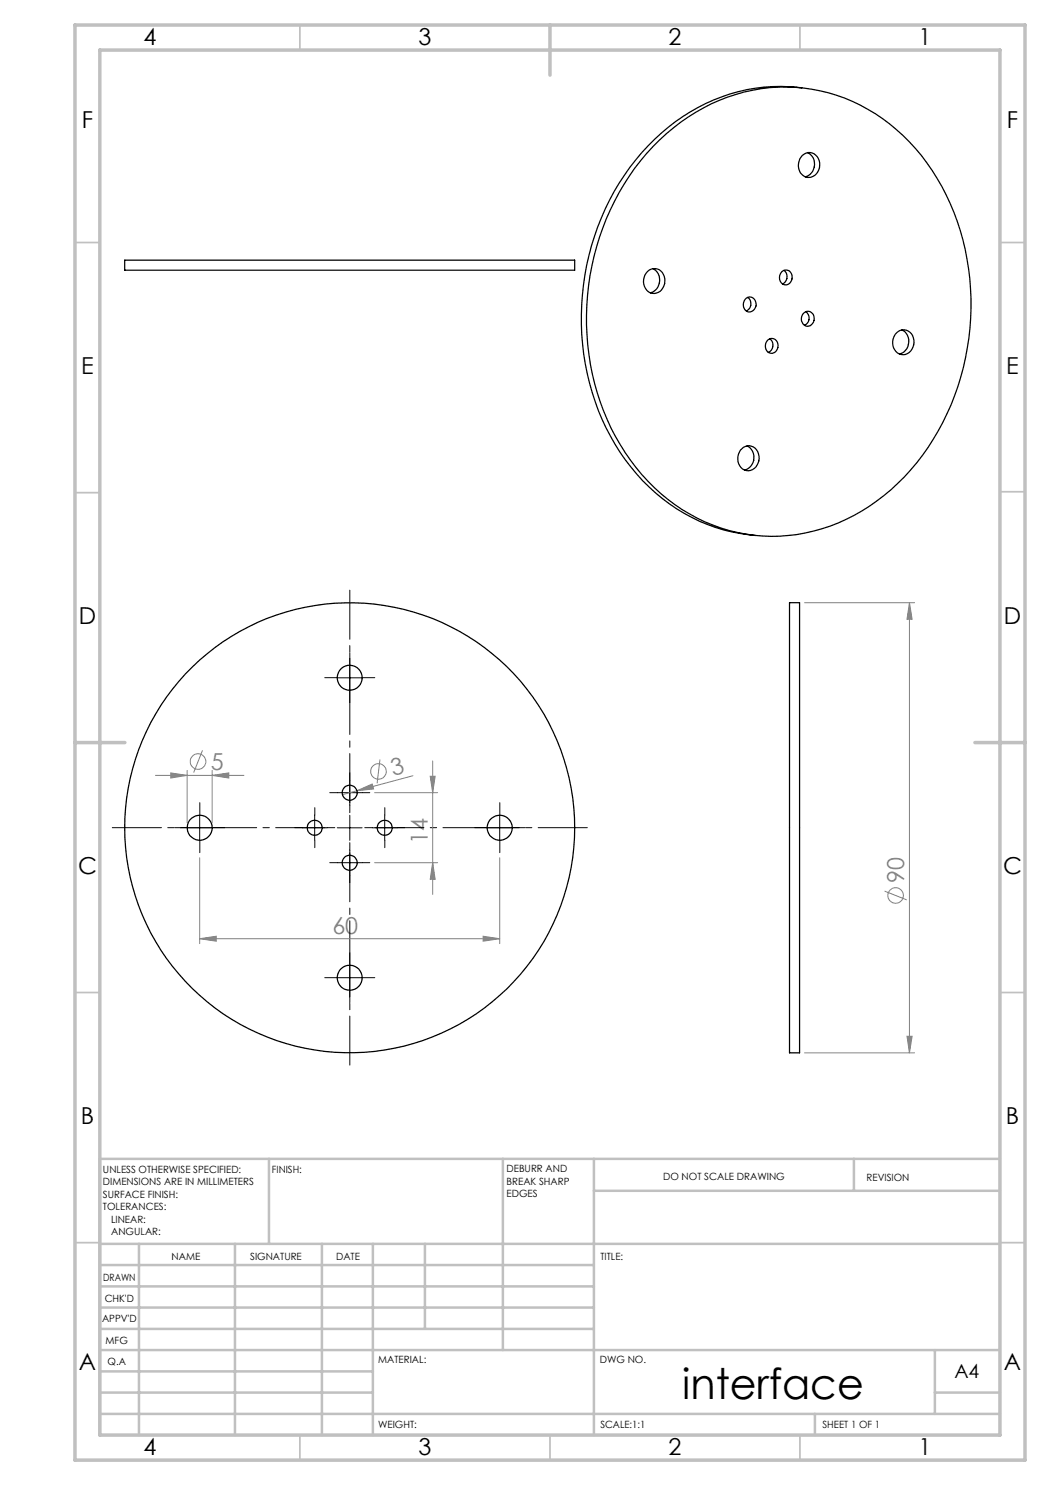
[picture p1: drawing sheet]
<svg xmlns="http://www.w3.org/2000/svg" width="210mm" height="297mm" viewBox="0 0 210 297" stroke-linecap="round" stroke-linejoin="round" font-family="sans-serif">
<g fill="none" stroke="#808080" stroke-width=".2">
<path d="M160.9 120.5h22M181.9 120.5l.5 3.4h-1zM181.9 120.5v90.1M31.1 155.1h17.7M34.1 154.6l3.3 .5-3.3 .5zM37.4 154.1v10.5M40.5 150.1l-1.8 4.4M42.4 155.1l3.4-.5v1zM42.4 154.1v10.5M71.4 158.1l3-1.3 .3 1zM74.9 158.5h12.6M76 151.9l-.6 4.8"/>
<path d="M82.6 155.1l-14.1 3.8M86 155.3h1l-.5 3.2zM86.5 152.2v26.7M39.9 171.6v17.1M74.9 172.5h12.6M86.5 172.5l.5 3.4h-1zM99.9 171.6v17.1M176.9 178.2l4.5 1.8M39.9 187.7l3.4-.4v.9zM39.9 187.7h60M96.6 187.3l3.3 .4-3.3 .5zM160.9 210.6h22"/>
<path d="M181.4 207.3h1l-.5 3.3z"/>
<circle cx="39.6" cy="152.3" r="1.56"/>
<circle cx="75.7" cy="154.3" r="1.55"/>
<circle cx="179.1" cy="179.1" r="1.55"/>
</g>
<path d="M65 165.5h-42.5M70 160.5v-42.5M70 170.5v42.5M75 165.5h42.5" fill="none" stroke="#000" stroke-width=".2" stroke-dasharray="15.2 1.3 1.3 1.3" stroke-dashoffset="5.4"/>
<g fill="none" stroke="#000" stroke-width=".2" stroke-dasharray="15.2 1.3 1.3 1.3">
<path d="M67.5 135.5h-2.5M70 133v-2.5M70 138v2.5M72.5 135.5h2.5M67.5 158.5h-1.5M70 156v-1.5M72.5 158.5h1.5M37.5 165.5h-2.5M40 163v-2.5M40 168v2.5M42.5 165.5h2.5M60.5 165.5h-1.5"/>
<path d="M63 163v-1.5M63 168v1.5M65.5 165.5h1.5M67.5 172.5h-1.5M70 161v1.5M70 170v-1.5M70 175v1.5M72.5 172.5h1.5M74.5 165.5h-1.5M77 163v-1.5M77 168v1.5M79.5 165.5h1.5"/>
<path d="M97.5 165.5h-2.5M100 163v-2.5M100 168v2.5M102.5 165.5h2.5M67.5 195.5h-2.5M70 193v-2.5M70 198v2.5M72.5 195.5h2.5"/>
</g>
<g fill="none" stroke="#000" stroke-width=".2">
<path d="M67.5 135.6h4.9M70 133.1v4.9M67.5 158.5h4.9M70 156.1v4.9M37.4 165.6h5M39.9 163.1v5M60.4 165.6h5M62.9 163.1v5M67.5 165.6h4.9M67.5 172.5h4.9M70 163.1v5M70 170v5"/>
<path d="M74.4 165.6h5M76.9 163.1v5M97.4 165.6h5M99.9 163.1v5M67.5 195.5h4.9M70 193v5"/>
</g>
<g fill="none" stroke="#c0c0c0" stroke-width=".35">
<path d="M60 5v5M160 5v5M15 48.5h5M200 48.5h5M15 98.5h5M200 98.4h5M15 198.5h5M200 198.5h5M15 248.5h5M200 248.5h5M60 287v5M110 287v5"/>
<path d="M160 287v5"/>
</g>
<g fill="none" stroke="#c0c0c0" stroke-width=".5">
<path d="M53.8 231.8v17M100.6 231.8v38.2M118.8 231.8v55.2M118.8 238.2h81.2M170.8 231.8v6.4M200 231.8h-180v55.2M20 248.8h180M20 257.3h98.8M20 253h98.8M27.8 248.8v38.2M47 248.8v38.2M64.4 248.8v38.2"/>
<path d="M74.6 248.8v38.2M85 248.8v17M20 265.8h98.8M20 261.5h98.8M20 278.5h54.6M20 274.3h54.6M20 270h180M187 278.5h13M187 270v12.8M20 282.8h180M163 282.8v4.2"/>
</g>
<path d="M15 5h190v287h-190zM20 10h180v277h-180zM110 5v10M15 148.5h10M195 148.5h10" fill="none" stroke="#c0c0c0" stroke-width=".7"/>
<g fill="#808080">
<path d="M71.4 158.1l3-1.3 .3 1z"/>
<path d="M34.1 154.6l3.3 .5-3.3 .5zM42.4 155.1l3.4-.5v1zM39.9 187.7l3.4-.4v.9zM96.6 187.3l3.3 .4-3.3 .5z"/>
<path d="M86 155.3h1l-.5 3.2zM86.5 172.5l.5 3.4h-1zM181.9 120.5l.5 3.4h-1zM181.4 207.3h1l-.5 3.3z"/>
</g>
<g fill="none" stroke="#000" stroke-width=".25">
<path d="M160.4 17.6a36 36 0 0 0-30.8 11.6 50.8 50.8 0 0 0-12.2 45.5 42.2 42.2 0 0 0 19.5 28 33.2 33.2 0 0 0 14.2 4.4M130.6 29.3a36.1 36.1 0 0 1 30.1-11.7 35.9 35.9 0 0 1 26.7 18.1 51.1 51.1 0 0 1-1.8 53.8 39.2 39.2 0 0 1-26.3 17.4 34.5 34.5 0 0 1-32.1-13.4 49 49 0 0 1-9.2-38.4 49.7 49.7 0 0 1 12.6-25.8zM160.5 31.1a2.1 2.1 0 0 1 2.4-.3 2.1 2.1 0 0 1 1 2.3 2.15 2.15 0 0 1-1.3 2.2 2.15 2.15 0 0 1-2.5-.8 2.95 2.95 0 0 1 .4-3.4zM161.5 30.5a2.61 2.61 0 0 1 1.4 2.6 2.61 2.61 0 0 1-1.9 2.2M24.9 52h90v2h-90zM129.5 54.3a2.08 2.08 0 0 1 2.4-.3 2.08 2.08 0 0 1 1.1 2.2 2.15 2.15 0 0 1-1.2 2.2 2.15 2.15 0 0 1-2.4-.3 2.77 2.77 0 0 1 .1-3.8zM130.6 53.7a2.63 2.63 0 0 1 1.3 2.6 2.63 2.63 0 0 1-1.8 2.3M149.2 59.7a1.38 1.38 0 0 1 1.8 .3 1.38 1.38 0 0 1-.1 1.8 1.22 1.22 0 0 1-1.5 .5 1.22 1.22 0 0 1-.7-1.3l.1-.7zM149.5 59.5a1.59 1.59 0 0 1-.2 2.7M156.4 54.3a1.38 1.38 0 0 1 1.8 .3 1.38 1.38 0 0 1-.1 1.8 1.27 1.27 0 0 1-1.6 .4 1.27 1.27 0 0 1-.6-1.6zM156.8 54.1a1.59 1.59 0 0 1-.3 2.7M153.6 68a1.38 1.38 0 0 1 1.8 .3 1.38 1.38 0 0 1-.1 1.8 1.27 1.27 0 0 1-1.7 .4 1.27 1.27 0 0 1-.5-1.6z"/>
<path d="M154 67.8a1.59 1.59 0 0 1-.3 2.7M160.6 62.8a1.34 1.34 0 0 1 1.8-.2 1.34 1.34 0 0 1 .3 1.8 1.26 1.26 0 0 1-1.5 .8 1.26 1.26 0 0 1-.9-1.4zM161.2 62.3a1.59 1.59 0 0 1-.3 2.7M179.4 66.5a2.11 2.11 0 0 1 2.4-.2 2.11 2.11 0 0 1 1 2.2 2.22 2.22 0 0 1-3.3 2.1 2.77 2.77 0 0 1-.1-4.1zM180.4 66a2.61 2.61 0 0 1 1.3 2.6 2.61 2.61 0 0 1-1.8 2.2M148.4 89.7a2.03 2.03 0 0 1 2.2-.3 2.03 2.03 0 0 1 1.2 1.8 2.28 2.28 0 0 1-.8 2.4 2.28 2.28 0 0 1-2.5 .2 2.77 2.77 0 0 1-.1-4.1zM149.4 89.2a2.63 2.63 0 0 1 1.4 2.6 2.63 2.63 0 0 1-1.9 2.2M157.9 120.5h2v90.1h-2z"/>
<circle cx="69.9" cy="135.6" r="2.5"/>
<circle cx="69.9" cy="158.6" r="1.5"/>
<circle cx="40" cy="165.6" r="2.49"/>
<circle cx="62.9" cy="165.6" r="1.51"/>
<circle cx="69.9" cy="165.6" r="45"/>
<circle cx="69.9" cy="172.6" r="1.5"/>
<circle cx="77" cy="165.6" r="1.51"/>
<circle cx="100" cy="165.6" r="2.49"/>
<circle cx="69.9" cy="195.6" r="2.5"/>
</g>
<text font-size="8.5" x="136.5" y="279.7">interface</text>
<g font-size="4.7">
<text x="28.7" y="9">4</text>
<text x="83.7" y="9">3</text>
<text x="133.7" y="9">2</text>
<text x="183.7" y="9">1</text>
<text x="16.4" y="25.5">F</text>
<text x="201.4" y="25.5">F</text>
<text x="16.2" y="74.7">E</text>
<text x="201.2" y="74.7">E</text>
<text x="15.8" y="124.7">D</text>
<text x="200.8" y="124.7">D</text>
<text x="15.6" y="174.7">C</text>
<text x="200.6" y="174.7">C</text>
<text x="16.2" y="224.7">B</text>
<text x="201.2" y="224.7">B</text>
<text x="15.8" y="274">A</text>
<text x="200.8" y="274">A</text>
<text x="28.7" y="291">4</text>
<text x="83.7" y="291">3</text>
<text x="133.7" y="291">2</text>
<text x="183.7" y="291">1</text>
</g>
<g font-size="4.7" fill="#808080">
<text x="42.2" y="154">5</text>
<text x="78.6" y="155.3" transform="rotate(-15 78.6 155.3)">3</text>
<text x="85.5" y="168.9" transform="rotate(-90 85.5 168.9)">14</text>
<text x="180.9" y="176.5" transform="rotate(-90 180.9 176.5)">90</text>
<text x="66.5" y="186.7">60</text>
</g>
<text font-size="3.9" x="190.9" y="275.5">A4</text>
<g font-size="2">
<text x="20.6" y="234.6">UNLESS OTHERWISE SPECIFIED:</text>
<text x="20.6" y="237.1">DIMENSIONS ARE IN MILLIMETERS</text>
<text x="20.6" y="239.6">SURFACE FINISH:</text>
<text x="54.4" y="234.6">FINISH:</text>
<text x="101.3" y="234.5">DEBURR AND</text>
<text x="101.3" y="237">BREAK SHARP</text>
<text x="101.3" y="239.5">EDGES</text>
<text x="132.6" y="236">DO NOT SCALE DRAWING</text>
<text x="173.3" y="236.2">REVISION</text>
<text x="20.6" y="242.1">TOLERANCES:</text>
<text x="22.2" y="244.6">LINEAR:</text>
<text x="22.2" y="247.1">ANGULAR:</text>
<text x="34.3" y="252">NAME</text>
<text x="50" y="251.9">SIGNATURE</text>
<text x="67.2" y="251.9">DATE</text>
<text x="120.1" y="251.9">TITLE:</text>
<text x="20.6" y="256.1">DRAWN</text>
<text x="20.9" y="260.3">CHK'D</text>
<text x="20.4" y="264.4">APPV'D</text>
<text x="21.1" y="268.8">MFG</text>
<text x="21.5" y="273">Q.A</text>
<text x="75.6" y="272.5">MATERIAL:</text>
<text x="120" y="272.5">DWG NO.</text>
<text x="75.6" y="285.5">WEIGHT:</text>
<text x="120.1" y="285.6">SCALE:1:1</text>
<text x="164.5" y="285.6">SHEET 1 OF 1</text>
</g>
</svg>
